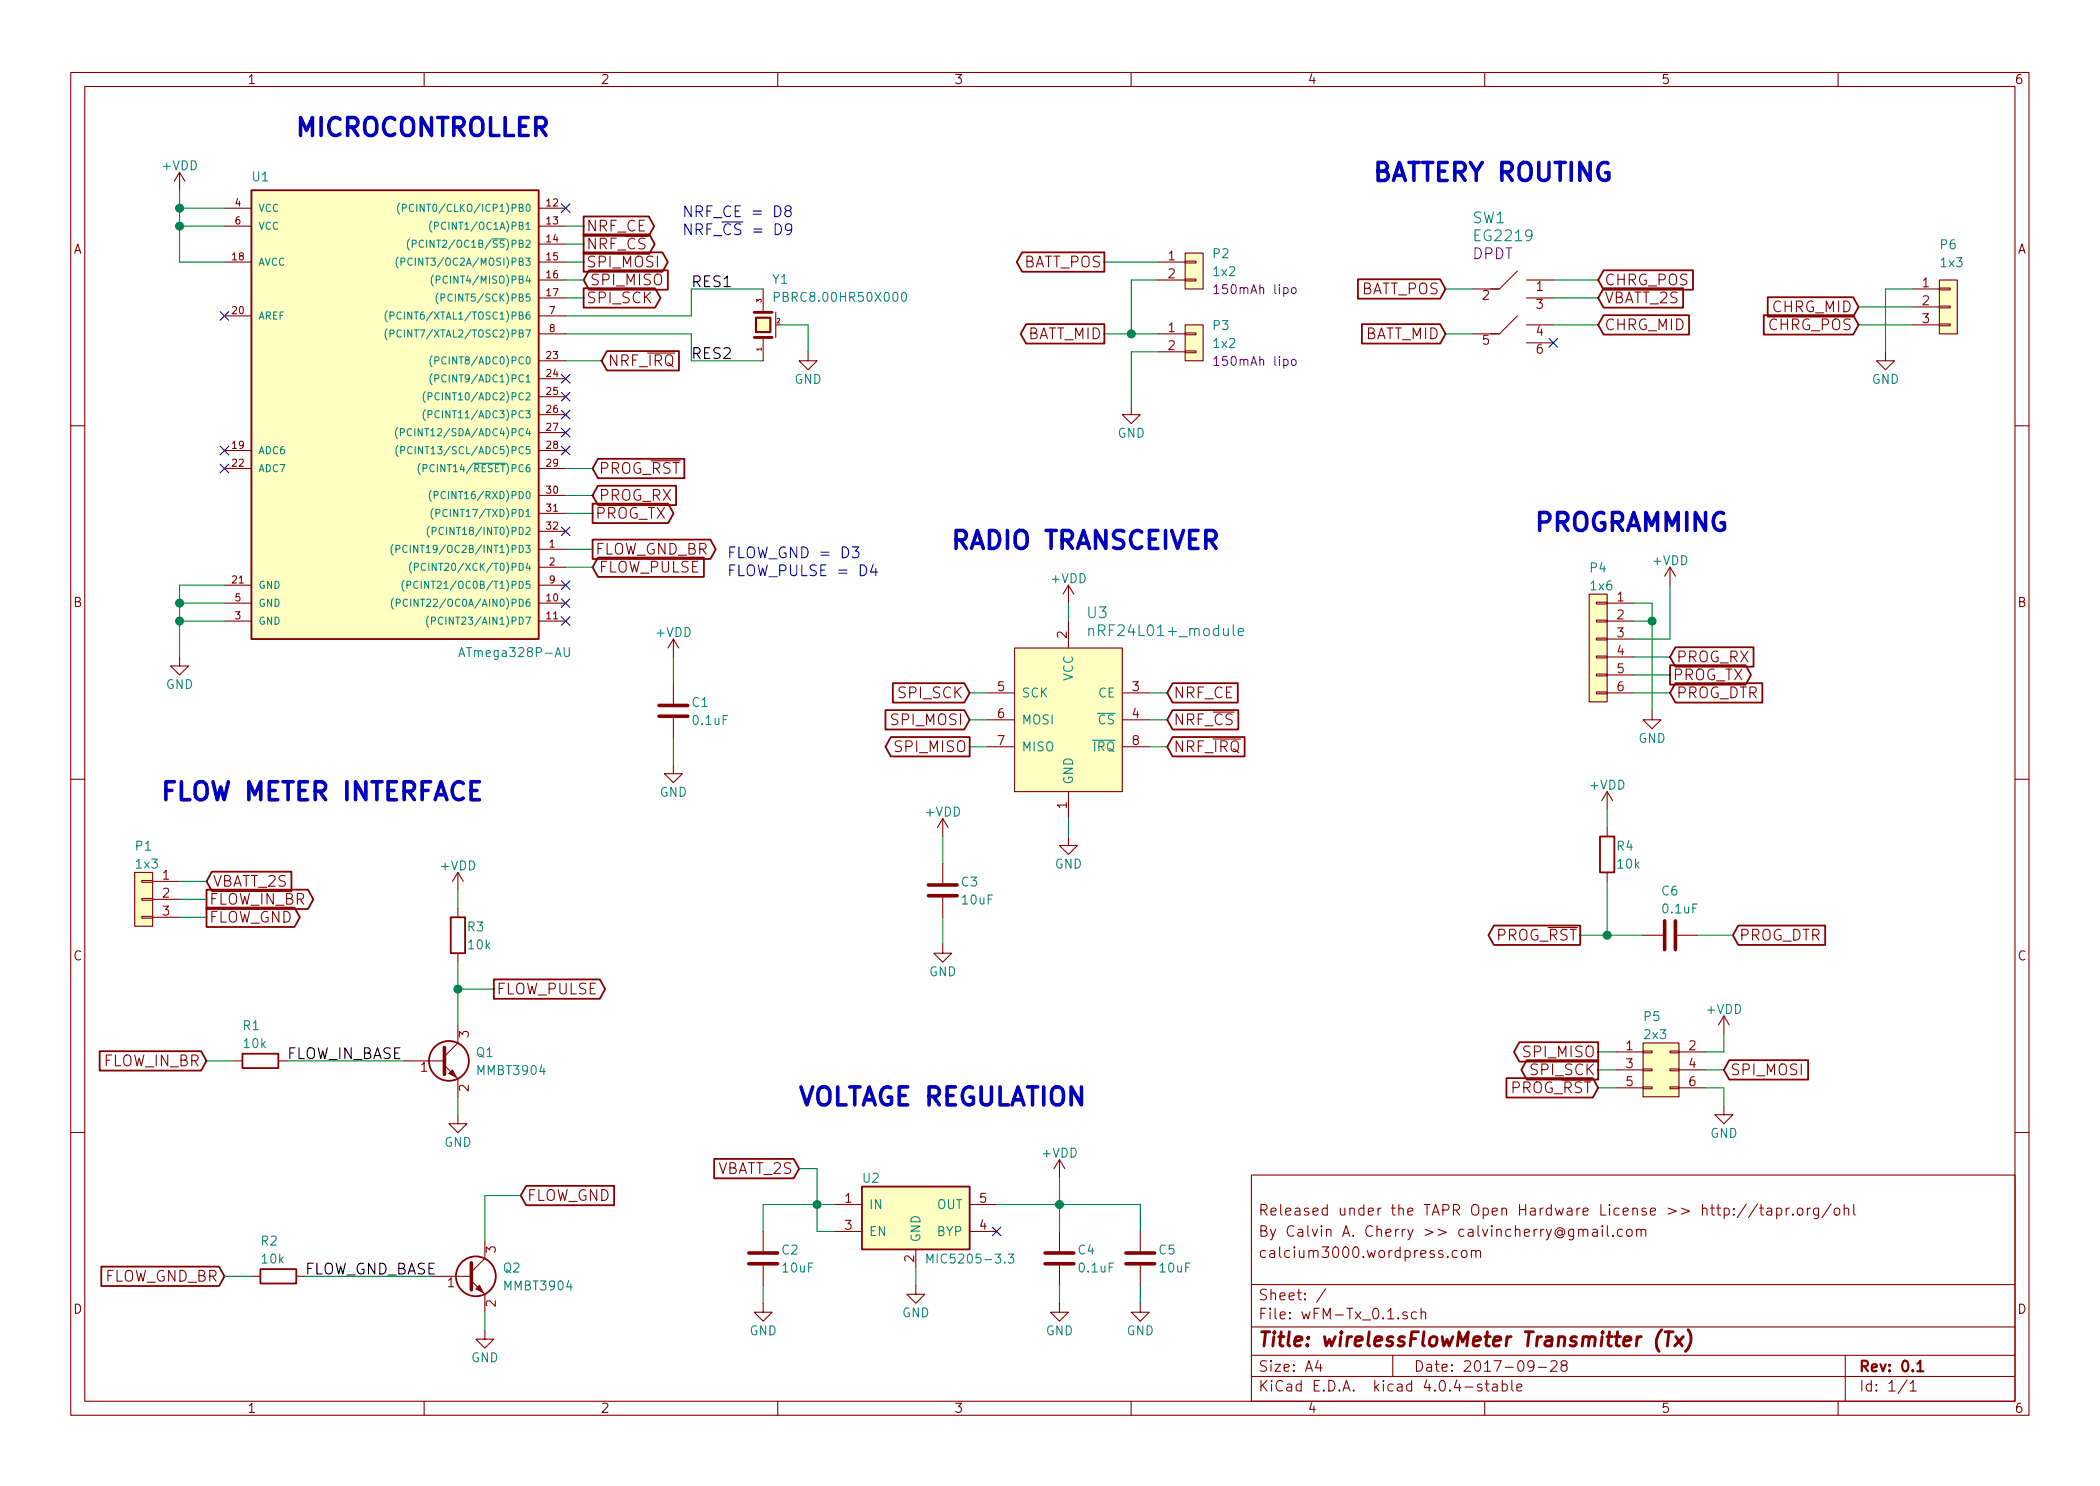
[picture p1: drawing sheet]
EESchema Schematic File Version 2
LIBS:power
LIBS:device
LIBS:transistors
LIBS:conn
LIBS:linear
LIBS:regul
LIBS:74xx
LIBS:cmos4000
LIBS:adc-dac
LIBS:memory
LIBS:xilinx
LIBS:microcontrollers
LIBS:dsp
LIBS:microchip
LIBS:analog_switches
LIBS:motorola
LIBS:texas
LIBS:intel
LIBS:audio
LIBS:interface
LIBS:digital-audio
LIBS:philips
LIBS:display
LIBS:cypress
LIBS:siliconi
LIBS:opto
LIBS:atmel
LIBS:contrib
LIBS:valves
LIBS:wFM
EELAYER 25 0
EELAYER END
$Descr A4 11693 8268
encoding utf-8
Sheet 1 1
Title "wirelessFlowMeter Transmitter (Tx)"
Date "2017-09-28"
Rev "0.1"
Comp ""
Comment1 "calcium3000.wordpress.com"
Comment2 "By Calvin A. Cherry >> calvincherry@gmail.com"
Comment3 "Released under the TAPR Open Hardware License >> http://tapr.org/ohl"
Comment4 ""
$EndDescr
$Comp
L nRF24L01+_module U3
U 1 1
P 5950 4000
F 0 "U3" H 6050 4600 60  0000 L CNN
F 1 "nRF24L01+_module" H 6050 4500 60  0000 L CNN
F 2 "wFM:nRF24L01p_mini_TH" H 5950 4000 60  0001 C CNN
F 3 "" H 5950 4000 60  0001 C CNN
	1    5950 4000
	1    0    0    -1  
$EndComp
Text GLabel 3250 1650 2    60   Output ~ 0
SPI_SCK
Text GLabel 3250 1550 2    60   Input ~ 0
SPI_MISO
Text GLabel 3250 1450 2    60   Output ~ 0
SPI_MOSI
$Comp
L R R4
U 1 1
P 8950 4750
F 0 "R4" H 9000 4800 50  0000 L CNN
F 1 "10k" H 9000 4700 50  0000 L CNN
F 2 "Resistors_SMD:R_0603_HandSoldering" V 8880 4750 50  0001 C CNN
F 3 "" H 8950 4750 50  0001 C CNN
	1    8950 4750
	1    0    0    -1  
$EndComp
Text GLabel 3300 2600 2    60   Input ~ 0
PROG_~RST
Text GLabel 8800 5200 0    60   Output ~ 0
PROG_~RST
$Comp
L C C6
U 1 1
P 9300 5200
F 0 "C6" V 9050 5150 50  0000 L CNN
F 1 "0.1uF" V 9150 5150 50  0000 L CNN
F 2 "Capacitors_SMD:C_0603_HandSoldering" H 9338 5050 50  0001 C CNN
F 3 "" H 9300 5200 50  0001 C CNN
	1    9300 5200
	0    1    1    0   
$EndComp
Text GLabel 9650 5200 2    60   Input ~ 0
PROG_DTR
$Comp
L GND #PWR01
U 1 1
P 1000 3650
F 0 "#PWR01" H 1000 3400 50  0001 C CNN
F 1 "GND" H 1000 3500 50  0000 C CNN
F 2 "" H 1000 3650 50  0001 C CNN
F 3 "" H 1000 3650 50  0001 C CNN
	1    1000 3650
	1    0    0    -1  
$EndComp
$Comp
L GND #PWR02
U 1 1
P 4500 1950
F 0 "#PWR02" H 4500 1700 50  0001 C CNN
F 1 "GND" H 4500 1800 50  0000 C CNN
F 2 "" H 4500 1950 50  0001 C CNN
F 3 "" H 4500 1950 50  0001 C CNN
	1    4500 1950
	1    0    0    -1  
$EndComp
Text GLabel 5400 3850 0    60   Input ~ 0
SPI_SCK
Text GLabel 5400 4150 0    60   Output ~ 0
SPI_MISO
Text GLabel 5400 4000 0    60   Input ~ 0
SPI_MOSI
$Comp
L GND #PWR03
U 1 1
P 5950 4650
F 0 "#PWR03" H 5950 4400 50  0001 C CNN
F 1 "GND" H 5950 4500 50  0000 C CNN
F 2 "" H 5950 4650 50  0001 C CNN
F 3 "" H 5950 4650 50  0001 C CNN
	1    5950 4650
	1    0    0    -1  
$EndComp
$Comp
L C C1
U 1 1
P 3750 3950
F 0 "C1" H 3850 4000 50  0000 L CNN
F 1 "0.1uF" H 3850 3900 50  0000 L CNN
F 2 "Capacitors_SMD:C_0603_HandSoldering" H 3788 3800 50  0001 C CNN
F 3 "" H 3750 3950 50  0001 C CNN
	1    3750 3950
	1    0    0    -1  
$EndComp
$Comp
L GND #PWR04
U 1 1
P 3750 4250
F 0 "#PWR04" H 3750 4000 50  0001 C CNN
F 1 "GND" H 3750 4100 50  0000 C CNN
F 2 "" H 3750 4250 50  0001 C CNN
F 3 "" H 3750 4250 50  0001 C CNN
	1    3750 4250
	1    0    0    -1  
$EndComp
$Comp
L GND #PWR05
U 1 1
P 5250 5250
F 0 "#PWR05" H 5250 5000 50  0001 C CNN
F 1 "GND" H 5250 5100 50  0000 C CNN
F 2 "" H 5250 5250 50  0001 C CNN
F 3 "" H 5250 5250 50  0001 C CNN
	1    5250 5250
	1    0    0    -1  
$EndComp
Text GLabel 3250 1350 2    60   Output ~ 0
NRF_~CS
Text GLabel 3250 1250 2    60   Output ~ 0
NRF_CE
Text GLabel 6500 4000 2    60   Input ~ 0
NRF_~CS
Text GLabel 6500 3850 2    60   Input ~ 0
NRF_CE
$Comp
L GND #PWR06
U 1 1
P 9200 3950
F 0 "#PWR06" H 9200 3700 50  0001 C CNN
F 1 "GND" H 9200 3800 50  0000 C CNN
F 2 "" H 9200 3950 50  0001 C CNN
F 3 "" H 9200 3950 50  0001 C CNN
	1    9200 3950
	1    0    0    -1  
$EndComp
$Comp
L GND #PWR07
U 1 1
P 6300 2250
F 0 "#PWR07" H 6300 2000 50  0001 C CNN
F 1 "GND" H 6300 2100 50  0000 C CNN
F 2 "" H 6300 2250 50  0001 C CNN
F 3 "" H 6300 2250 50  0001 C CNN
	1    6300 2250
	1    0    0    -1  
$EndComp
$Comp
L GND #PWR08
U 1 1
P 5100 7150
F 0 "#PWR08" H 5100 6900 50  0001 C CNN
F 1 "GND" H 5100 7000 50  0000 C CNN
F 2 "" H 5100 7150 50  0001 C CNN
F 3 "" H 5100 7150 50  0001 C CNN
	1    5100 7150
	1    0    0    -1  
$EndComp
$Comp
L C C4
U 1 1
P 5900 7000
F 0 "C4" H 6000 7050 50  0000 L CNN
F 1 "0.1uF" H 6000 6950 50  0000 L CNN
F 2 "Capacitors_SMD:C_0603_HandSoldering" H 5938 6850 50  0001 C CNN
F 3 "" H 5900 7000 50  0001 C CNN
	1    5900 7000
	1    0    0    -1  
$EndComp
$Comp
L GND #PWR09
U 1 1
P 5900 7250
F 0 "#PWR09" H 5900 7000 50  0001 C CNN
F 1 "GND" H 5900 7100 50  0000 C CNN
F 2 "" H 5900 7250 50  0001 C CNN
F 3 "" H 5900 7250 50  0001 C CNN
	1    5900 7250
	1    0    0    -1  
$EndComp
$Comp
L GND #PWR010
U 1 1
P 6350 7250
F 0 "#PWR010" H 6350 7000 50  0001 C CNN
F 1 "GND" H 6350 7100 50  0000 C CNN
F 2 "" H 6350 7250 50  0001 C CNN
F 3 "" H 6350 7250 50  0001 C CNN
	1    6350 7250
	1    0    0    -1  
$EndComp
Text GLabel 1250 7100 0    60   Input ~ 0
FLOW_GND_BR
Text GLabel 2900 6650 2    60   Input ~ 0
FLOW_GND
$Comp
L GND #PWR011
U 1 1
P 2700 7400
F 0 "#PWR011" H 2700 7150 50  0001 C CNN
F 1 "GND" H 2700 7250 50  0000 C CNN
F 2 "" H 2700 7400 50  0001 C CNN
F 3 "" H 2700 7400 50  0001 C CNN
	1    2700 7400
	1    0    0    -1  
$EndComp
$Comp
L GND #PWR012
U 1 1
P 4250 7250
F 0 "#PWR012" H 4250 7000 50  0001 C CNN
F 1 "GND" H 4250 7100 50  0000 C CNN
F 2 "" H 4250 7250 50  0001 C CNN
F 3 "" H 4250 7250 50  0001 C CNN
	1    4250 7250
	1    0    0    -1  
$EndComp
Text GLabel 1150 5900 0    60   Input ~ 0
FLOW_IN_BR
Text GLabel 2750 5500 2    60   Output ~ 0
FLOW_PULSE
$Comp
L GND #PWR013
U 1 1
P 2550 6200
F 0 "#PWR013" H 2550 5950 50  0001 C CNN
F 1 "GND" H 2550 6050 50  0000 C CNN
F 2 "" H 2550 6200 50  0001 C CNN
F 3 "" H 2550 6200 50  0001 C CNN
	1    2550 6200
	1    0    0    -1  
$EndComp
Text GLabel 3300 3150 2    60   Input ~ 0
FLOW_PULSE
Text GLabel 3300 3050 2    60   Output ~ 0
FLOW_GND_BR
Text GLabel 1150 5000 2    60   Output ~ 0
FLOW_IN_BR
Text GLabel 1150 5100 2    60   Output ~ 0
FLOW_GND
Text GLabel 6150 1450 0    60   Output ~ 0
BATT_POS
Text GLabel 6150 1850 0    60   Output ~ 0
BATT_MID
$Comp
L R R1
U 1 1
P 1450 5900
F 0 "R1" V 1250 5800 50  0000 L CNN
F 1 "10k" V 1350 5800 50  0000 L CNN
F 2 "Resistors_SMD:R_0603_HandSoldering" V 1380 5900 50  0001 C CNN
F 3 "" H 1450 5900 50  0001 C CNN
	1    1450 5900
	0    1    1    0   
$EndComp
$Comp
L R R3
U 1 1
P 2550 5200
F 0 "R3" H 2600 5250 50  0000 L CNN
F 1 "10k" H 2600 5150 50  0000 L CNN
F 2 "Resistors_SMD:R_0603_HandSoldering" V 2480 5200 50  0001 C CNN
F 3 "" H 2550 5200 50  0001 C CNN
	1    2550 5200
	1    0    0    -1  
$EndComp
Text GLabel 8050 1600 0    60   Input ~ 0
BATT_POS
Text GLabel 8050 1850 0    60   Input ~ 0
BATT_MID
Text GLabel 1150 4900 2    60   Input ~ 0
VBATT_2S
Text GLabel 4450 6500 0    60   Input ~ 0
VBATT_2S
Text Notes 8550 2950 0    100  ~ 20
PROGRAMMING
Text Notes 900  4450 0    100  ~ 20
FLOW METER INTERFACE
Text Notes 5300 3050 0    100  ~ 20
RADIO TRANSCEIVER
Text Notes 7650 1000 0    100  ~ 20
BATTERY ROUTING
Text Notes 4450 6150 0    100  ~ 20
VOLTAGE REGULATION
Text Notes 1650 750  0    100  ~ 20
MICROCONTROLLER
$Comp
L Q_NPN_BEC Q1
U 1 1
P 2450 5900
F 0 "Q1" H 2650 5950 50  0000 L CNN
F 1 "MMBT3904" H 2650 5850 50  0000 L CNN
F 2 "TO_SOT_Packages_SMD:SOT-23" H 2650 6000 50  0001 C CNN
F 3 "" H 2450 5900 50  0001 C CNN
	1    2450 5900
	1    0    0    -1  
$EndComp
$Comp
L Q_NPN_BEC Q2
U 1 1
P 2600 7100
F 0 "Q2" H 2800 7150 50  0000 L CNN
F 1 "MMBT3904" H 2800 7050 50  0000 L CNN
F 2 "TO_SOT_Packages_SMD:SOT-23" H 2800 7200 50  0001 C CNN
F 3 "" H 2600 7100 50  0001 C CNN
	1    2600 7100
	1    0    0    -1  
$EndComp
$Comp
L R R2
U 1 1
P 1550 7100
F 0 "R2" V 1350 7000 50  0000 L CNN
F 1 "10k" V 1450 7000 50  0000 L CNN
F 2 "Resistors_SMD:R_0603_HandSoldering" V 1480 7100 50  0001 C CNN
F 3 "" H 1550 7100 50  0001 C CNN
	1    1550 7100
	0    1    1    0   
$EndComp
Text Notes 4050 3200 0    60   ~ 0
FLOW_PULSE = D4
Text Notes 4050 3100 0    60   ~ 0
FLOW_GND = D3
Text Notes 3800 1200 0    60   ~ 0
NRF_CE = D8
Text Notes 3800 1300 0    60   ~ 0
NRF_~CS~ = D9
NoConn ~ 3150 2100
NoConn ~ 3150 2200
NoConn ~ 3150 2300
NoConn ~ 3150 2400
NoConn ~ 3150 2500
NoConn ~ 3150 3250
NoConn ~ 3150 3350
NoConn ~ 3150 3450
NoConn ~ 3150 2950
NoConn ~ 5550 6850
Text Label 3850 1600 0    60   ~ 0
RES1
Text Label 3850 2000 0    60   ~ 0
RES2
NoConn ~ 1250 2500
NoConn ~ 3150 1150
$Comp
L MIC5205-3.3 U2
U 1 1
P 5100 6750
F 0 "U2" H 4850 6950 50  0000 C CNN
F 1 "MIC5205-3.3" H 5150 6500 50  0000 L CNN
F 2 "TO_SOT_Packages_SMD:SOT-23-5_HandSoldering" H 5100 6850 50  0001 C CIN
F 3 "" H 5100 6750 50  0000 C CNN
	1    5100 6750
	1    0    0    -1  
$EndComp
$Comp
L +VDD #PWR014
U 1 1
P 5900 6550
F 0 "#PWR014" H 5900 6400 50  0001 C CNN
F 1 "+VDD" H 5900 6690 50  0000 C CNN
F 2 "" H 5900 6550 50  0001 C CNN
F 3 "" H 5900 6550 50  0001 C CNN
	1    5900 6550
	1    0    0    -1  
$EndComp
$Comp
L +VDD #PWR015
U 1 1
P 8950 4500
F 0 "#PWR015" H 8950 4350 50  0001 C CNN
F 1 "+VDD" H 8950 4640 50  0000 C CNN
F 2 "" H 8950 4500 50  0001 C CNN
F 3 "" H 8950 4500 50  0001 C CNN
	1    8950 4500
	1    0    0    -1  
$EndComp
$Comp
L +VDD #PWR016
U 1 1
P 2550 4950
F 0 "#PWR016" H 2550 4800 50  0001 C CNN
F 1 "+VDD" H 2550 5090 50  0000 C CNN
F 2 "" H 2550 4950 50  0001 C CNN
F 3 "" H 2550 4950 50  0001 C CNN
	1    2550 4950
	1    0    0    -1  
$EndComp
$Comp
L +VDD #PWR017
U 1 1
P 3750 3650
F 0 "#PWR017" H 3750 3500 50  0001 C CNN
F 1 "+VDD" H 3750 3790 50  0000 C CNN
F 2 "" H 3750 3650 50  0001 C CNN
F 3 "" H 3750 3650 50  0001 C CNN
	1    3750 3650
	1    0    0    -1  
$EndComp
$Comp
L +VDD #PWR018
U 1 1
P 1000 1050
F 0 "#PWR018" H 1000 900 50  0001 C CNN
F 1 "+VDD" H 1000 1190 50  0000 C CNN
F 2 "" H 1000 1050 50  0001 C CNN
F 3 "" H 1000 1050 50  0001 C CNN
	1    1000 1050
	1    0    0    -1  
$EndComp
$Comp
L +VDD #PWR019
U 1 1
P 5250 4650
F 0 "#PWR019" H 5250 4500 50  0001 C CNN
F 1 "+VDD" H 5250 4790 50  0000 C CNN
F 2 "" H 5250 4650 50  0001 C CNN
F 3 "" H 5250 4650 50  0001 C CNN
	1    5250 4650
	1    0    0    -1  
$EndComp
$Comp
L +VDD #PWR020
U 1 1
P 5950 3350
F 0 "#PWR020" H 5950 3200 50  0001 C CNN
F 1 "+VDD" H 5950 3490 50  0000 C CNN
F 2 "" H 5950 3350 50  0001 C CNN
F 3 "" H 5950 3350 50  0001 C CNN
	1    5950 3350
	1    0    0    -1  
$EndComp
$Comp
L 1x2 P2
U 1 1
P 6650 1500
F 0 "P2" H 6750 1600 50  0000 L CNN
F 1 "1x2" H 6750 1500 50  0000 L CNN
F 2 "wFM:S2B-PH-K-S" H 6650 1500 50  0001 C CNN
F 3 "" H 6650 1500 50  0000 C CNN
F 4 "150mAh lipo" H 6750 1400 50  0000 L CNN "Description"
	1    6650 1500
	1    0    0    -1  
$EndComp
$Comp
L 1x2 P3
U 1 1
P 6650 1900
F 0 "P3" H 6750 2000 50  0000 L CNN
F 1 "1x2" H 6750 1900 50  0000 L CNN
F 2 "wFM:S2B-PH-K-S" H 6650 1900 50  0001 C CNN
F 3 "" H 6650 1900 50  0000 C CNN
F 4 "150mAh lipo" H 6750 1800 50  0000 L CNN "Description"
	1    6650 1900
	1    0    0    -1  
$EndComp
$Comp
L 1x6 P4
U 1 1
P 8900 3600
F 0 "P4" H 8950 4050 50  0000 R CNN
F 1 "1x6" H 8950 3950 50  0000 R CNN
F 2 "Socket_Strips:Socket_Strip_Straight_1x06_Pitch2.54mm" H 8900 3600 50  0001 C CNN
F 3 "" H 8900 3600 50  0000 C CNN
	1    8900 3600
	-1   0    0    -1  
$EndComp
$Comp
L 1x3 P1
U 1 1
P 800 5000
F 0 "P1" H 850 5300 50  0000 R CNN
F 1 "1x3" H 850 5200 50  0000 R CNN
F 2 "Socket_Strips:Socket_Strip_Straight_1x03_Pitch2.54mm" H 800 5000 50  0001 C CNN
F 3 "" H 800 5000 50  0000 C CNN
	1    800  5000
	-1   0    0    -1  
$EndComp
NoConn ~ 1250 1750
$Comp
L ATmega328P-AU U1
U 1 1
P 2150 2250
F 0 "U1" H 1400 3500 50  0000 L BNN
F 1 "ATmega328P-AU" H 2550 850 50  0000 L BNN
F 2 "Housings_QFP:TQFP-32_7x7mm_Pitch0.8mm" H 2150 2250 50  0001 C CIN
F 3 "" H 2150 2250 50  0000 C CNN
	1    2150 2250
	1    0    0    -1  
$EndComp
Text Label 1600 5900 0    60   ~ 0
FLOW_IN_BASE
Text Label 1700 7100 0    60   ~ 0
FLOW_GND_BASE
Text GLabel 6500 4150 2    60   Input ~ 0
NRF_~IRQ
Text GLabel 3350 2000 2    60   Input ~ 0
NRF_~IRQ
NoConn ~ 1250 2600
Wire Wire Line
	3300 2600 3150 2600
Wire Wire Line
	3250 1650 3150 1650
Wire Wire Line
	3150 1550 3250 1550
Wire Wire Line
	3250 1450 3150 1450
Wire Wire Line
	9650 5200 9450 5200
Wire Wire Line
	8800 5200 9150 5200
Wire Wire Line
	8950 4900 8950 5200
Connection ~ 8950 5200
Wire Wire Line
	8950 4500 8950 4600
Wire Wire Line
	1000 1050 1000 1450
Wire Wire Line
	1000 3250 1000 3650
Wire Wire Line
	3150 1850 3850 1850
Wire Wire Line
	3150 1750 3850 1750
Wire Wire Line
	4500 1800 4500 1950
Wire Wire Line
	5400 3850 5500 3850
Wire Wire Line
	5500 4000 5400 4000
Wire Wire Line
	5400 4150 5500 4150
Wire Wire Line
	5950 4550 5950 4650
Wire Wire Line
	5950 3350 5950 3450
Wire Wire Line
	1000 1150 1250 1150
Connection ~ 1000 1150
Wire Wire Line
	3750 3650 3750 3800
Wire Wire Line
	3750 4250 3750 4100
Wire Wire Line
	5250 4650 5250 4800
Wire Wire Line
	5250 5250 5250 5100
Wire Wire Line
	3350 2000 3150 2000
Wire Wire Line
	6500 4000 6400 4000
Wire Wire Line
	6400 3850 6500 3850
Wire Wire Line
	3300 2850 3150 2850
Wire Wire Line
	3150 2750 3300 2750
Wire Wire Line
	6300 1950 6300 2250
Wire Wire Line
	6150 1450 6450 1450
Wire Wire Line
	5550 6700 6350 6700
Wire Wire Line
	6350 6700 6350 6850
Wire Wire Line
	6350 7150 6350 7250
Wire Wire Line
	5900 7150 5900 7250
Wire Wire Line
	5900 6550 5900 6850
Connection ~ 5900 6700
Wire Wire Line
	4250 6700 4650 6700
Wire Wire Line
	4550 6500 4550 6850
Wire Wire Line
	2900 6650 2700 6650
Wire Wire Line
	2700 6650 2700 6900
Wire Wire Line
	2700 7300 2700 7400
Wire Wire Line
	6300 1550 6450 1550
Wire Wire Line
	6150 1850 6450 1850
Wire Wire Line
	6300 1950 6450 1950
Wire Wire Line
	5100 7050 5100 7150
Wire Wire Line
	4550 6850 4650 6850
Wire Wire Line
	4250 6700 4250 6850
Wire Wire Line
	4250 7150 4250 7250
Wire Wire Line
	1000 1250 1250 1250
Wire Wire Line
	1000 1450 1250 1450
Connection ~ 1000 1250
Wire Wire Line
	1250 3250 1000 3250
Wire Wire Line
	1250 3450 1000 3450
Connection ~ 1000 3450
Wire Wire Line
	1250 3350 1000 3350
Connection ~ 1000 3350
Wire Wire Line
	2750 5500 2550 5500
Wire Wire Line
	2550 5350 2550 5700
Wire Wire Line
	2550 6100 2550 6200
Connection ~ 2550 5500
Wire Wire Line
	2550 4950 2550 5050
Wire Wire Line
	1150 4900 1000 4900
Wire Wire Line
	1000 5000 1150 5000
Wire Wire Line
	1150 5100 1000 5100
Wire Wire Line
	4450 6500 4550 6500
Connection ~ 4550 6700
Wire Wire Line
	2250 5900 1600 5900
Wire Wire Line
	1150 5900 1300 5900
Wire Wire Line
	2400 7100 1700 7100
Wire Wire Line
	1250 7100 1400 7100
Wire Wire Line
	3300 3050 3150 3050
Wire Wire Line
	3300 3150 3150 3150
Wire Wire Line
	3850 1600 4250 1600
Wire Wire Line
	3850 1750 3850 1600
Wire Wire Line
	3850 2000 4250 2000
Wire Wire Line
	3850 1850 3850 2000
Wire Wire Line
	4500 1800 4350 1800
Wire Wire Line
	3250 1350 3150 1350
Wire Wire Line
	3150 1250 3250 1250
Wire Wire Line
	6500 4150 6400 4150
Wire Wire Line
	9100 3450 9200 3450
Wire Wire Line
	9200 3350 9200 3950
Text GLabel 3300 2850 2    60   Output ~ 0
PROG_TX
Text GLabel 3300 2750 2    60   Input ~ 0
PROG_RX
Text GLabel 9300 3850 2    60   Input ~ 0
PROG_DTR
Text GLabel 9300 3750 2    60   Output ~ 0
PROG_TX
Text GLabel 9300 3650 2    60   Input ~ 0
PROG_RX
Wire Wire Line
	9300 3850 9100 3850
Wire Wire Line
	9100 3750 9300 3750
Wire Wire Line
	9300 3650 9100 3650
Wire Wire Line
	9300 3550 9100 3550
Wire Wire Line
	9100 3350 9200 3350
Connection ~ 9200 3450
$Comp
L CSTLS_G Y1
U 1 1
P 4250 1800
F 0 "Y1" V 4500 1750 50  0000 R CNN
F 1 "PBRC8.00HR50X000" V 4400 1750 50  0000 R CNN
F 2 "wFM:Resonator_PBRC_H" H 4250 1800 50  0001 C CNN
F 3 "" H 4250 1800 50  0000 C CNN
	1    4250 1800
	0    -1   -1   0   
$EndComp
$Comp
L 2x3 P5
U 1 1
P 9250 5950
F 0 "P5" H 9150 6250 50  0000 L CNN
F 1 "2x3" H 9150 6150 50  0000 L CNN
F 2 "wFM:Socket_Strip_Straight_2x03_Pitch2.54mm_SMD" H 9250 4750 50  0001 C CNN
F 3 "" H 9250 4750 50  0000 C CNN
	1    9250 5950
	1    0    0    -1  
$EndComp
Text GLabel 8900 5850 0    60   Output ~ 0
SPI_MISO
Text GLabel 8900 5950 0    60   Output ~ 0
SPI_SCK
Text GLabel 8900 6050 0    60   Input ~ 0
PROG_~RST
Text GLabel 9600 5950 2    60   Input ~ 0
SPI_MOSI
$Comp
L GND #PWR021
U 1 1
P 9600 6150
F 0 "#PWR021" H 9600 5900 50  0001 C CNN
F 1 "GND" H 9600 6000 50  0000 C CNN
F 2 "" H 9600 6150 50  0001 C CNN
F 3 "" H 9600 6150 50  0001 C CNN
	1    9600 6150
	1    0    0    -1  
$EndComp
Wire Wire Line
	8900 5850 9000 5850
Wire Wire Line
	9000 5950 8900 5950
Wire Wire Line
	8900 6050 9000 6050
Wire Wire Line
	9500 5950 9600 5950
Wire Wire Line
	9500 5850 9600 5850
Wire Wire Line
	9500 6050 9600 6050
Wire Wire Line
	9600 6050 9600 6150
$Comp
L C C5
U 1 1
P 6350 7000
F 0 "C5" H 6450 7050 50  0000 L CNN
F 1 "10uF" H 6450 6950 50  0000 L CNN
F 2 "Capacitors_SMD:C_0805_HandSoldering" H 6388 6850 50  0001 C CNN
F 3 "" H 6350 7000 50  0001 C CNN
	1    6350 7000
	1    0    0    -1  
$EndComp
$Comp
L C C2
U 1 1
P 4250 7000
F 0 "C2" H 4350 7050 50  0000 L CNN
F 1 "10uF" H 4350 6950 50  0000 L CNN
F 2 "Capacitors_SMD:C_0805_HandSoldering" H 4288 6850 50  0001 C CNN
F 3 "" H 4250 7000 50  0001 C CNN
	1    4250 7000
	1    0    0    -1  
$EndComp
$Comp
L C C3
U 1 1
P 5250 4950
F 0 "C3" H 5350 5000 50  0000 L CNN
F 1 "10uF" H 5350 4900 50  0000 L CNN
F 2 "Capacitors_SMD:C_0805_HandSoldering" H 5288 4800 50  0001 C CNN
F 3 "" H 5250 4950 50  0001 C CNN
	1    5250 4950
	1    0    0    -1  
$EndComp
Connection ~ 6300 1850
Wire Wire Line
	6300 1550 6300 1850
$Comp
L 1x3 P6
U 1 1
P 10850 1700
F 0 "P6" H 10800 2050 50  0000 L CNN
F 1 "1x3" H 10800 1950 50  0000 L CNN
F 2 "Socket_Strips:Socket_Strip_Straight_1x03_Pitch2.54mm" H 10850 1700 50  0001 C CNN
F 3 "" H 10850 1700 50  0000 C CNN
	1    10850 1700
	1    0    0    -1  
$EndComp
$Comp
L GND #PWR022
U 1 1
P 10500 1950
F 0 "#PWR022" H 10500 1700 50  0001 C CNN
F 1 "GND" H 10500 1800 50  0000 C CNN
F 2 "" H 10500 1950 50  0001 C CNN
F 3 "" H 10500 1950 50  0001 C CNN
	1    10500 1950
	1    0    0    -1  
$EndComp
Wire Wire Line
	10500 1600 10500 1950
$Comp
L DPDT SW1
U 1 1
P 8400 1750
F 0 "SW1" H 8200 2300 60  0000 L CNN
F 1 "EG2219" H 8200 2200 60  0000 L CNN
F 2 "wFM:MFS201N-16-Z_DPDT" H 8400 1650 60  0001 C CNN
F 3 "" H 8400 1650 60  0001 C CNN
F 4 "DPDT" H 8200 2100 60  0000 L CNN "Description"
	1    8400 1750
	1    0    0    -1  
$EndComp
Text GLabel 8900 1550 2    60   Input ~ 0
CHRG_POS
Text GLabel 8900 1800 2    60   Input ~ 0
CHRG_MID
Wire Wire Line
	8050 1850 8200 1850
Wire Wire Line
	8200 1600 8050 1600
Wire Wire Line
	8650 1650 8900 1650
Wire Wire Line
	8900 1800 8650 1800
Text GLabel 10350 1800 0    60   Input ~ 0
CHRG_POS
Text GLabel 10350 1700 0    60   Input ~ 0
CHRG_MID
Wire Wire Line
	10350 1700 10650 1700
Wire Wire Line
	10500 1600 10650 1600
Text GLabel 8900 1650 2    60   Input ~ 0
VBATT_2S
Wire Wire Line
	8900 1550 8650 1550
$Comp
L +VDD #PWR023
U 1 1
P 9300 3250
F 0 "#PWR023" H 9300 3100 50  0001 C CNN
F 1 "+VDD" H 9300 3390 50  0000 C CNN
F 2 "" H 9300 3250 50  0001 C CNN
F 3 "" H 9300 3250 50  0001 C CNN
	1    9300 3250
	1    0    0    -1  
$EndComp
Wire Wire Line
	9300 3250 9300 3550
$Comp
L +VDD #PWR024
U 1 1
P 9600 5750
F 0 "#PWR024" H 9600 5600 50  0001 C CNN
F 1 "+VDD" H 9600 5890 50  0000 C CNN
F 2 "" H 9600 5750 50  0001 C CNN
F 3 "" H 9600 5750 50  0001 C CNN
	1    9600 5750
	1    0    0    -1  
$EndComp
Wire Wire Line
	9600 5850 9600 5750
NoConn ~ 8650 1900
Wire Wire Line
	10650 1800 10350 1800
$EndSCHEMATC
